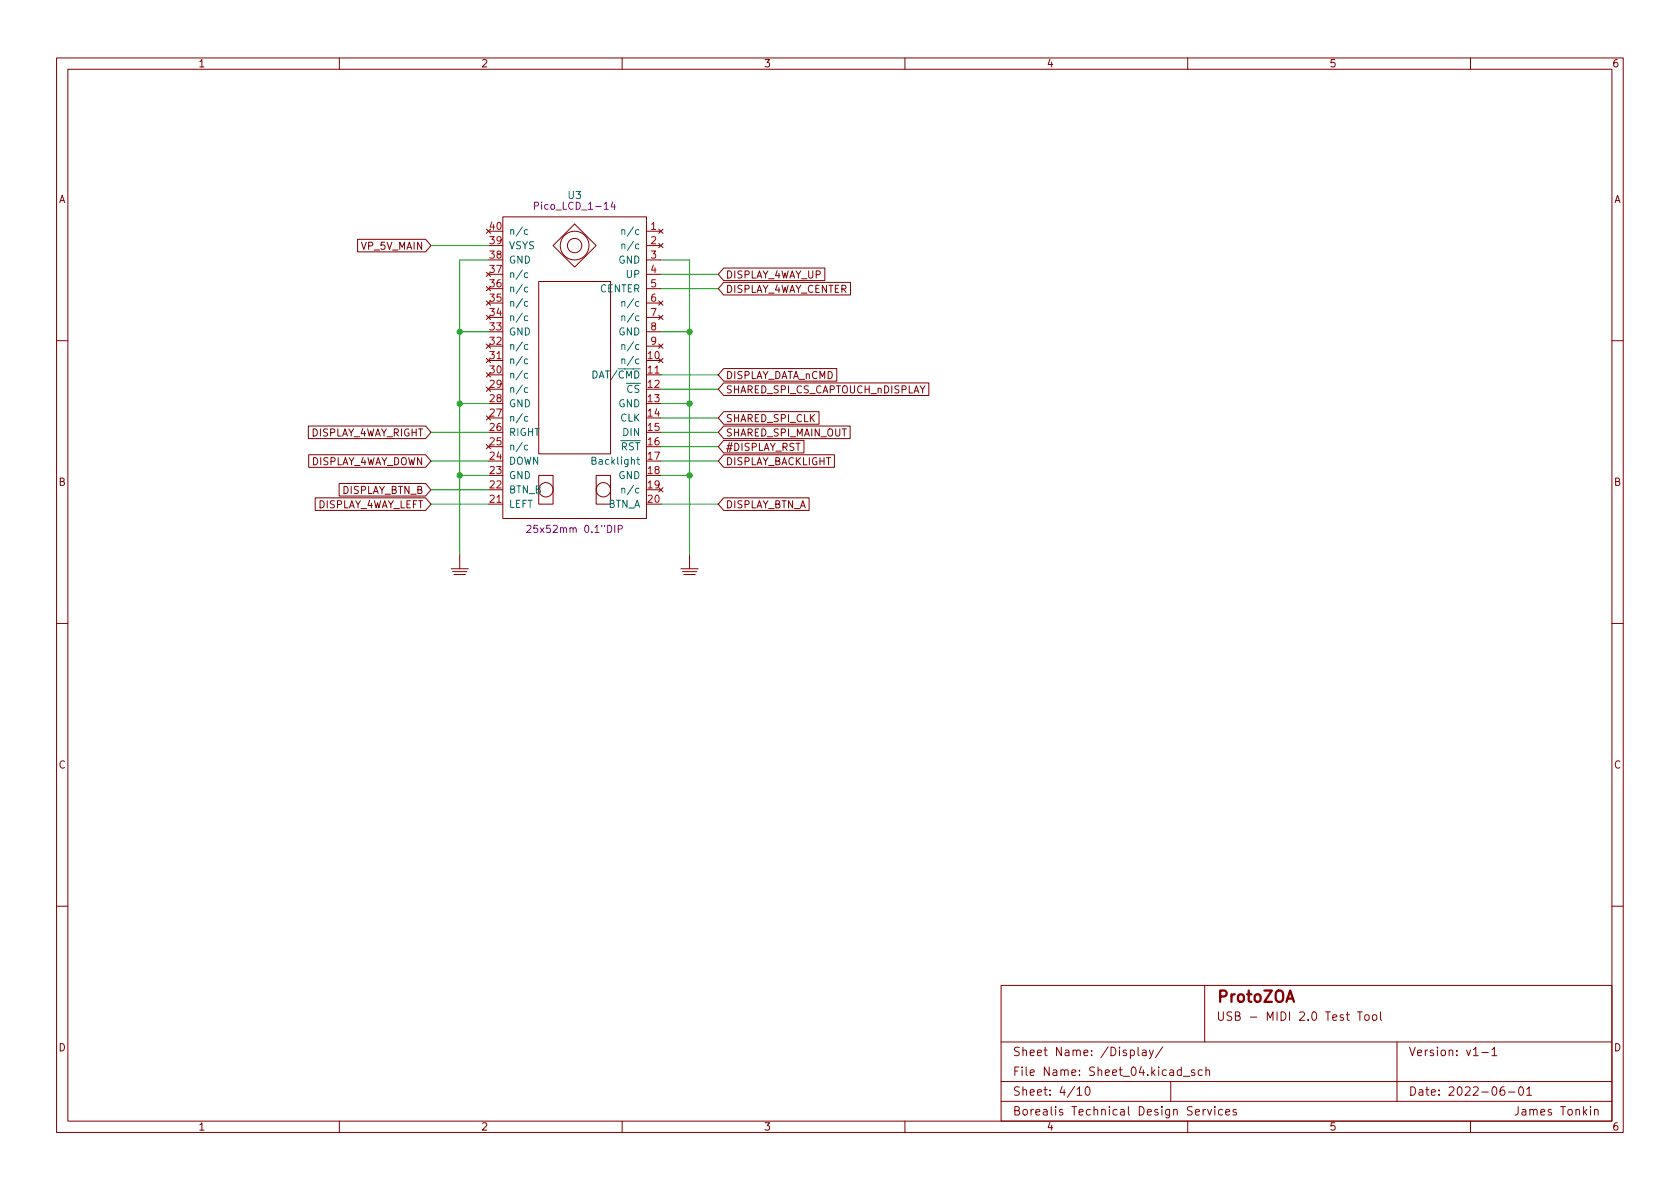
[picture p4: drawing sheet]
<svg xmlns="http://www.w3.org/2000/svg" width="297mm" height="210mm" viewBox="0 0 297 210" stroke-linecap="round" stroke-linejoin="round" font-family="sans-serif">
<g fill="none" stroke="#840000" stroke-width=".18">
<path d="M10 10.2h277v190.1h-277zM12 12.2h273v186.1h-273zM60 10.2v2M110 10.2v2M160 10.2v2M210 10.2v2M260 10.2v2M88.9 38.3h25.4v53.4h-25.4zM101.6 39.6l3.8 3.8-3.8 3.8-3.8-3.8zM63.2 42.3h12l1 1.1-1 1.1h-12zM86 55.7l.7 .8M86 53.2l.7 .8"/>
<path d="M86 50.7l.7 .7M86 48.1l.7 .8M86 40.5l.7 .8M86.7 55.7l-.7 .8M86.7 53.2l-.7 .8M86.7 50.7l-.7 .7M86.7 48.1l-.7 .8M86.7 40.5l-.7 .8M95.2 49.8h12.7v30.5h-12.7zM114.3 40.9h2.5M114.3 43.4h2.5M114.3 46h2.5"/>
<path d="M114.3 48.5h2.5M114.3 51h2.5M114.3 53.6h2.5M114.3 56.1h2.5M114.3 58.7h2.5M116.5 40.5l.7 .8M116.5 43l.7 .8M116.5 53.2l.7 .8M116.5 55.7l.7 .8M117.2 40.5l-.7 .8M117.2 43l-.7 .8M117.2 53.2l-.7 .8"/>
<path d="M117.2 55.7l-.7 .8M128 47.4h17.8v2.2h-17.8l-1-1.1zM128 49.9h22.4v2.3h-22.4l-1-1.2zM10 60.2h2M54.5 75.3h20.7l1 1.1-1 1.2h-20.7zM86 78.6l.7 .8M86 73.5l.7 .8M86 68.4l.7 .8M86 65.9l.7 .8M86 63.4l.7 .7M86 60.8l.7 .8M86.4 63.7h2.5"/>
<path d="M86.7 73.5l-.7 .8M86.7 78.6l-.7 .8M86.7 68.4l-.7 .8M86.7 65.9l-.7 .8M86.7 63.4l-.7 .7M86.7 60.8l-.7 .8M114.3 66.3h2.5M114.3 61.2h2.5M116.5 63.4l.7 .7M116.5 60.8l.7 .8M117.2 63.4l-.7 .7M117.2 60.8l-.7 .8"/>
<path d="M128 77.9h14.1v2.2h-14.1l-1-1.1zM128 75.3h22.3v2.3h-22.3l-1-1.2zM128 72.8h16.8v2.2h-16.8l-1-1.1zM128 65.2h20v2.2h-20l-1-1.1zM128 67.7h36.2v2.2h-36.2l-1-1.1zM285 60.2h2M54.6 80.4h20.6l1 1.1-1 1.1h-20.6zM55.7 88h19.5l1 1.1-1 1.2h-19.5zM60 85.5h15.2l1 1.1-1 1.1h-15.2zM81.3 98v2.6M86.4 89.1h2.5M95.2 84.1h2.6v5h-2.6z"/>
<path d="M105.4 84.1h2.5v5h-2.5zM116.5 86.2l.7 .8M117.2 86.2l-.7 .8M121.9 98v2.6M128 88h15.1v2.3h-15.1l-1-1.2zM128 80.4h19.5v2.2h-19.5l-1-1.1zM10 110.2h2M79.8 100.6h3M80 101.1h2.5M80.3 101.6h2M120.4 100.6h3M120.6 101.1h2.6"/>
<path d="M120.9 101.6h2M285 110.2h2M10 160.2h2M177 174.3h108v24h-108zM213 174.3v10M240 178.9h.9M240.4 178.9v1.5M241.4 179.5l.4-.1 .3 .3v.4l-.3 .3h-.4l-.1-.3v-.4zM242.7 179.6l.2-.2 .5 .2v.5l-.1 .3h-.4l-.2-.1zM244.1 178.9v1.3l.2 .2M285 160.2h2M60 198.3v2"/>
<path d="M110 198.3v2M160 198.3v2M177 194.8h108M177 191.3h108M177 184.3h108M190.4 192.6l.5-.4v1.5M190.4 193.7h.9M192.1 192.3l.1-.1a.81 .81 0 0 1 .6 .6 .81 .81 0 0 1-.3 .8l-.1 .1a.81 .81 0 0 1-.6-.6 .81 .81 0 0 1 .3-.8zM199.9 185.8l.4-.1 .3 .3v.4l-.2 .2h-.5M201.2 185.2v1.3l.2 .2M202 185.8h.6v.9M202.6 186l-.5 .1a.29 .29 0 0 0-.2 .3 .29 .29 0 0 0 .2 .3l.5-.1"/>
<path d="M203.2 185.7l.4 1M203.9 185.7l-.5 1.3-.2 .2M205.6 185.1l-1.3 1.9M207 191.3v3.5M209.2 190.3h1.2M210 198.3v2M211.2 189.3l-.3-.1-.3 .2 .1 .2 .5 .2v.3h-.6M212.6 189.3l-.5-.1-.2 .3v.4l.1 .2h.6M212.7 196.2v1M213.1 196.2l-.2 .1-.2 .2M213.2 189.3l.2-.1 .4 .1 .1 .9M213.2 188.7v1.5"/>
<path d="M213.5 196.2l.4 1 .3-1M214.8 195.7v.1M214.8 196.2v1M216.1 196.3l-.4-.1-.3 .3v.4l.2 .2h.5M216.7 196.7l.7-.2v-.2l-.5-.1-.2 .2 .1 .7h.6M218.6 196.3l-.4-.1-.2 .2 .1 .2 .5 .2v.3h-.6M247 184.3v10.5M260 198.3v2M262 186.1h1.1M263.8 185.6l.4-.4v1.5M263.8 186.7h.9M265.9 192.2a.59 .59 0 0 0-.7 .6v.6l.2 .2 .4 .1 .2-.2 .1-.5-.2-.2h-.4l-.3 .2"/>
<path d="M266.7 193.1h1.2M268.4 195.7v1.1a.48 .48 0 0 1-.5 .4M268.7 192.3l.2-.1a.8 .8 0 0 1 .5 .7 .8 .8 0 0 1-.5 .8 .99 .99 0 0 1-.2-1.4zM269.9 192.6l.5-.4v1.5M269.9 193.7h.9"/>
<circle cx="101.6" cy="43.4" r="2.54"/>
<circle cx="101.6" cy="43.4" r="1.27"/>
<circle cx="96.5" cy="86.6" r="1.27"/>
<circle cx="106.7" cy="86.6" r="1.27"/>
</g>
<g fill="none" stroke="#006464" stroke-width=".18">
<path d="M93.3 55.9h-.3l-.3 .2 .1 .5h.5M93.3 53.4l-.3-.1-.3 .3 .1 .5h.5M93.3 50.8h-.3l-.3 .2 .1 .6h.5M93.3 48.3l-.3-.1-.3 .3 .1 .5h.5M93.3 40.7l-.3-.1-.3 .3 .1 .5h.5M109.9 40.7l.2-.1 .3 .1 .1 .8M109.9 43.3l.2-.1h.3l.1 .8M109.9 53.4l.2-.1 .3 .1 .1 .8M109.9 56l.2-.1h.3l.1 .8M109.9 40.6v.9M109.9 43.2v.8M109.9 53.3v.9"/>
<path d="M109.9 55.9v.8M93.3 78.8l-.3-.1-.3 .3 .1 .5h.5M93.3 73.7l-.3-.1-.3 .3 .1 .5h.5M93.3 68.6h-.3l-.3 .2 .1 .5h.5M93.3 66.1l-.3-.1-.3 .3 .1 .5h.5M93.3 63.5h-.3l-.3 .2 .1 .6h.5M93.3 61l-.3-.1-.3 .3 .1 .5h.5M109.9 63.6l.2-.1h.3l.1 .8M109.9 61.1l.2-.2 .3 .1 .1 .8M109.9 60.9v.9M109.9 63.5v.8M104.7 81.4h.5l.1-.2v-.2l-.6-.2v1.3h.5l.1-.1 .1-.3-.3-.3"/>
<path d="M109.9 86.5l.2-.2 .3 .1 .1 .8M109.9 86.3v.9M112.6 81.3h.5M112.8 80.8v1.1l.3 .2"/>
</g>
<path d="M94.5 36.4h.6l.1-.2v-.3l-.7-.2v1.3M108.3 35.7l-.3 .9h.8M108.6 36.2v.8M93.2 93l.4-.1 .3 .4-.8 .9h.8M109.3 93.6l.6-.1 .1-.2v-.3l-.7-.1v1.3" fill="none" stroke="#840084" stroke-width=".18"/>
<g fill="none" stroke="#009600" stroke-width=".18">
<path d="M76.2 43.4h10.2M81.3 58.7h5.1M86.4 46h-5.1v52M116.8 46h5.1v52M116.8 48.5h10.2M116.8 58.7h5.1M116.8 51h10.2M76.2 76.4h10.2M81.3 71.4h5.1M116.8 73.9h10.2M116.8 76.4h10.2M116.8 71.4h5.1"/>
<path d="M116.8 68.8h10.2M116.8 66.3h10.2M116.8 79h10.2M76.2 89.1h10.2M76.2 81.5h10.2M76.2 86.6h10.2M81.3 84.1h5.1M116.8 89.1h10.2M116.8 84.1h5.1M116.8 81.5h10.2"/>
</g>
<g fill="#009600" stroke="#009600" stroke-width=".18">
<circle cx="121.9" cy="71.4" r=".46"/>
<circle cx="121.9" cy="84.1" r=".46"/>
<circle cx="121.9" cy="58.7" r=".46"/>
<circle cx="81.3" cy="58.7" r=".46"/>
<circle cx="81.3" cy="71.4" r=".46"/>
<circle cx="81.3" cy="84.1" r=".46"/>
</g>
<text font-size="2.8" fill="#840000" x="215" y="177.3">ProtoZOA</text>
<g font-size="2.1" fill="#840000">
<text x="215" y="180.5">USB - MIDI 2.0 Test Tool</text>
<text x="179" y="190.3">File Name: Sheet_04.kicad_sch</text>
<text x="179" y="186.8">Sheet Name: /Display/</text>
<text x="249" y="186.8">Version: v1-1</text>
<text x="179" y="193.8">Sheet: 4/10</text>
<text x="179" y="197.3">Borealis Technical Design Services</text>
<text x="249" y="193.8">Date: 2022-06-01</text>
<text x="269.1" y="197.3">James Tonkin</text>
</g>
<g font-size="1.8" fill="#840000">
<text x="35" y="11.9">1</text>
<text x="85" y="11.9">2</text>
<text x="135" y="11.9">3</text>
<text x="185" y="11.9">4</text>
<text x="235" y="11.9">5</text>
<text x="285" y="11.9">6</text>
<text x="10.3" y="35.9">A</text>
<text x="285.3" y="35.9">A</text>
<text x="63.9" y="44.2">VP_5V_MAIN</text>
<text x="128.3" y="49.2">DISPLAY_4WAY_UP</text>
<text x="128.3" y="51.8">DISPLAY_4WAY_CENTER</text>
<text x="128.3" y="67">DISPLAY_DATA_nCMD</text>
<text x="128.3" y="69.6">SHARED_SPI_CS_CAPTOUCH_nDISPLAY</text>
<text x="54.7" y="77.2">DISPLAY_4WAY_RIGHT</text>
<text x="128.3" y="77.2">SHARED_SPI_MAIN_OUT</text>
<text x="128.3" y="74.6">SHARED_SPI_CLK</text>
<text x="54.6" y="82.3">DISPLAY_4WAY_DOWN</text>
<text x="128.3" y="79.7">#DISPLAY_RST</text>
<text x="128.3" y="82.3">DISPLAY_BACKLIGHT</text>
<text x="10.3" y="85.9">B</text>
<text x="55.8" y="89.9">DISPLAY_4WAY_LEFT</text>
<text x="60.4" y="87.3">DISPLAY_BTN_B</text>
<text x="128.3" y="89.9">DISPLAY_BTN_A</text>
<text x="285.3" y="85.9">B</text>
<text x="10.3" y="135.9">C</text>
<text x="285.3" y="135.9">C</text>
<text x="10.3" y="185.9">D</text>
<text x="285.3" y="185.9">D</text>
<text x="35" y="199.9">1</text>
<text x="85" y="199.9">2</text>
<text x="135" y="199.9">3</text>
<text x="185" y="199.9">4</text>
<text x="235" y="199.9">5</text>
<text x="285" y="199.9">6</text>
</g>
<g font-size="1.8" fill="#006464">
<text x="100.5" y="35.2">U3</text>
<text x="89.9" y="41.5">n/c</text>
<text x="110.7" y="41.5">n/c</text>
<text x="89.9" y="46.6">GND</text>
<text x="89.9" y="44.1">VSYS</text>
<text x="109.4" y="46.6">GND</text>
<text x="110.7" y="44.1">n/c</text>
<text x="89.9" y="51.7">n/c</text>
<text x="89.9" y="49.1">n/c</text>
<text x="106" y="51.7">CENTER</text>
<text x="110.8" y="49.1">UP</text>
<text x="89.9" y="59.3">GND</text>
<text x="89.9" y="56.8">n/c</text>
<text x="89.9" y="54.2">n/c</text>
<text x="109.4" y="59.3">GND</text>
<text x="110.7" y="54.2">n/c</text>
<text x="110.7" y="56.8">n/c</text>
<text x="89.9" y="64.4">n/c</text>
<text x="89.9" y="61.8">n/c</text>
<text x="110.7" y="64.4">n/c</text>
<text x="110.7" y="61.8">n/c</text>
<text x="89.9" y="69.5">n/c</text>
<text x="89.9" y="66.9">n/c</text>
<text x="103.8" y="66.9">DAT/~{CMD}</text>
<text x="109.5" y="69.5">~{CS}</text>
<text x="89.9" y="77.1">RIGHT</text>
<text x="89.9" y="74.5">n/c</text>
<text x="89.9" y="72">GND</text>
<text x="109.4" y="72">GND</text>
<text x="109.6" y="74.5">CLK</text>
<text x="110.2" y="77.1">DIN</text>
<text x="89.9" y="82.2">DOWN</text>
<text x="89.9" y="79.6">n/c</text>
<text x="105.3" y="82.2">Backlight</text>
<text x="108.4" y="79.6">~{RST}</text>
<text x="89.9" y="89.8">LEFT</text>
<text x="89.9" y="87.2">BTN_B</text>
<text x="89.9" y="84.7">GND</text>
<text x="107.4" y="89.8">BTN_A</text>
<text x="109.4" y="84.7">GND</text>
<text x="110.7" y="87.2">n/c</text>
</g>
<g font-size="1.8" fill="#a90000">
<text x="86.6" y="40.6">40</text>
<text x="115.1" y="40.6">1</text>
<text x="86.6" y="45.7">38</text>
<text x="86.6" y="43.2">39</text>
<text x="115.1" y="43.2">2</text>
<text x="115.1" y="45.7">3</text>
<text x="86.6" y="53.3">35</text>
<text x="86.6" y="50.8">36</text>
<text x="86.6" y="48.3">37</text>
<text x="115.1" y="48.3">4</text>
<text x="115.1" y="50.8">5</text>
<text x="115.1" y="53.3">6</text>
<text x="86.6" y="58.4">33</text>
<text x="86.6" y="55.9">34</text>
<text x="115.1" y="55.9">7</text>
<text x="115.1" y="58.4">8</text>
<text x="86.6" y="63.5">31</text>
<text x="86.6" y="61">32</text>
<text x="114.6" y="63.5">10</text>
<text x="115.1" y="61">9</text>
<text x="86.6" y="71.1">28</text>
<text x="86.6" y="68.6">29</text>
<text x="86.6" y="66">30</text>
<text x="114.6" y="66">11</text>
<text x="114.6" y="68.6">12</text>
<text x="114.6" y="71.1">13</text>
<text x="86.6" y="76.2">26</text>
<text x="86.6" y="73.7">27</text>
<text x="114.6" y="73.7">14</text>
<text x="114.6" y="76.2">15</text>
<text x="86.6" y="83.8">23</text>
<text x="86.6" y="81.3">24</text>
<text x="86.6" y="78.7">25</text>
<text x="114.6" y="78.7">16</text>
<text x="114.6" y="81.3">17</text>
<text x="114.6" y="83.8">18</text>
<text x="86.6" y="88.9">21</text>
<text x="86.6" y="86.4">22</text>
<text x="114.6" y="86.4">19</text>
<text x="114.6" y="88.9">20</text>
</g>
<g font-size="1.8" fill="#840084">
<text x="95.2" y="37.1">Pico_LCD_1-14</text>
<text x="94.2" y="94.2">25x52mm 0.1&quot;DIP</text>
</g>
</svg>
